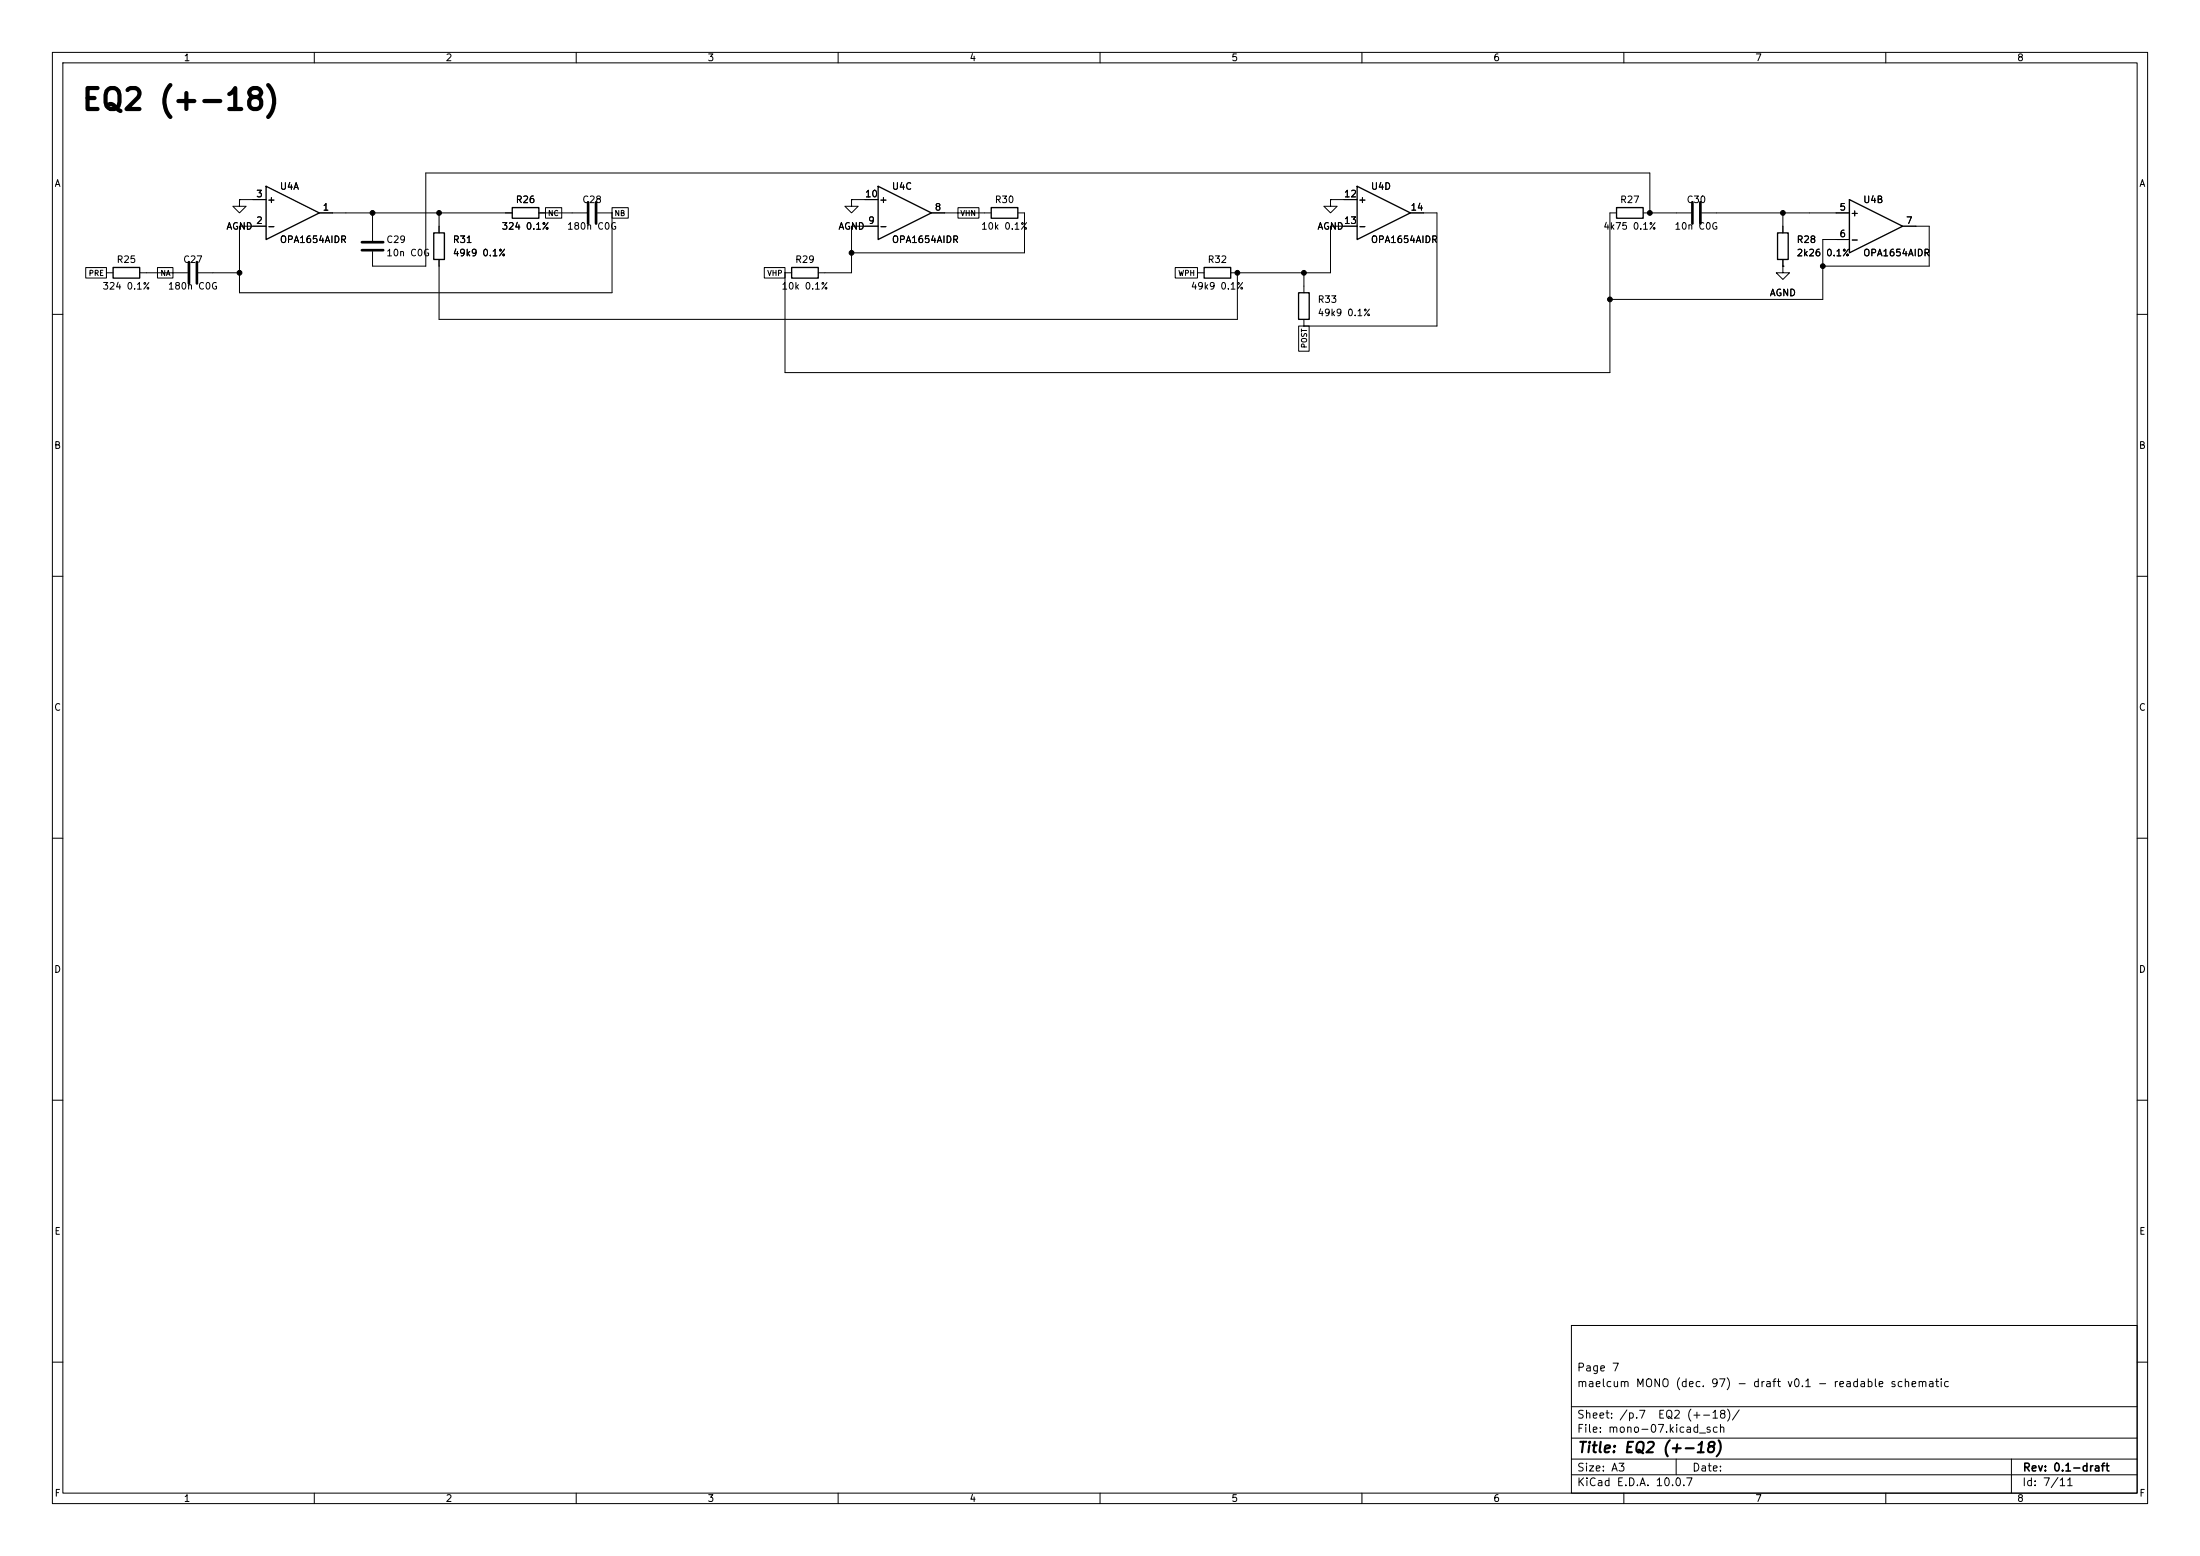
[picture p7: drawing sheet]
(kicad_sch
 (version 20260101)
 (generator "eeschema")
 (generator_version "10.0")
 (paper "A3")
 (title_block
  (title "EQ2 (+-18)")
  (rev "0.1-draft")
  (comment 1 "maelcum MONO (dec. 97) - draft v0.1 - readable schematic")
  (comment 2 "Page 7"))
 (lib_symbols
  (symbol
   "Amplifier_Operational:TL074"
   (pin_names
    (offset 0.127)) (exclude_from_sim no) (in_bom yes) (on_board yes)
   (in_pos_files yes)
   (duplicate_pin_numbers_are_jumpers no)
   (property
    "Reference"
    "U" (at 0 5.08 0) (show_name no) (do_not_autoplace no) (effects (font (size 1.27 1.27)) (justify left)))
   (property
    "Value"
    "TL074" (at 0 -5.08 0) (show_name no) (do_not_autoplace no) (effects (font (size 1.27 1.27)) (justify left)))
   (property
    "Footprint"
    "" (at -1.27 2.54 0) (show_name no) (do_not_autoplace no) (hide yes) (effects (font (size 1.27 1.27))))
   (property
    "Datasheet"
    "http://www.ti.com/lit/ds/symlink/tl071.pdf" (at 1.27 5.08 0) (show_name no) (do_not_autoplace no) (hide yes) (effects (font (size 1.27 1.27))))
   (property
    "Description"
    "Quad Low-Noise JFET-Input Operational Amplifiers, DIP-14/SOIC-14" (at 0 0 0) (show_name no) (do_not_autoplace no) (hide yes) (effects (font (size 1.27 1.27))))
   (property
    "ki_locked"
    "" (at 0 0 0) (show_name no) (do_not_autoplace no) (effects (font (size 1.27 1.27))))
   (property
    "ki_keywords"
    "quad opamp" (at 0 0 0) (show_name no) (do_not_autoplace no) (hide yes) (effects (font (size 1.27 1.27))))
   (property
    "ki_fp_filters"
    "SOIC*3.9x8.7mm*P1.27mm* DIP*W7.62mm* TSSOP*4.4x5mm*P0.65mm* SSOP*5.3x6.2mm*P0.65mm* MSOP*3x3mm*P0.5mm*" (at 0 0 0) (show_name no) (do_not_autoplace no) (hide yes) (effects (font (size 1.27 1.27))))
   (symbol
    "TL074_1_1"
    (polyline (pts (xy -5.08 5.08) (xy 5.08 0) (xy -5.08 -5.08) (xy -5.08 5.08)) (stroke (width 0.254) (type default)) (fill (type background)))
    (pin
    output
    line (at 7.62 0 180) (length 2.54) (name
    "" (effects (font (size 1.27 1.27)))) (number
    "1" (effects (font (size 1.27 1.27)))))
    (pin
    input
    line (at -7.62 -2.54 0) (length 2.54) (name
    "-" (effects (font (size 1.27 1.27)))) (number
    "2" (effects (font (size 1.27 1.27)))))
    (pin
    input
    line (at -7.62 2.54 0) (length 2.54) (name
    "+" (effects (font (size 1.27 1.27)))) (number
    "3" (effects (font (size 1.27 1.27))))))
   (symbol
    "TL074_2_1"
    (polyline (pts (xy -5.08 5.08) (xy 5.08 0) (xy -5.08 -5.08) (xy -5.08 5.08)) (stroke (width 0.254) (type default)) (fill (type background)))
    (pin
    input
    line (at -7.62 2.54 0) (length 2.54) (name
    "+" (effects (font (size 1.27 1.27)))) (number
    "5" (effects (font (size 1.27 1.27)))))
    (pin
    input
    line (at -7.62 -2.54 0) (length 2.54) (name
    "-" (effects (font (size 1.27 1.27)))) (number
    "6" (effects (font (size 1.27 1.27)))))
    (pin
    output
    line (at 7.62 0 180) (length 2.54) (name
    "" (effects (font (size 1.27 1.27)))) (number
    "7" (effects (font (size 1.27 1.27))))))
   (symbol
    "TL074_3_1"
    (polyline (pts (xy -5.08 5.08) (xy 5.08 0) (xy -5.08 -5.08) (xy -5.08 5.08)) (stroke (width 0.254) (type default)) (fill (type background)))
    (pin
    output
    line (at 7.62 0 180) (length 2.54) (name
    "" (effects (font (size 1.27 1.27)))) (number
    "8" (effects (font (size 1.27 1.27)))))
    (pin
    input
    line (at -7.62 -2.54 0) (length 2.54) (name
    "-" (effects (font (size 1.27 1.27)))) (number
    "9" (effects (font (size 1.27 1.27)))))
    (pin
    input
    line (at -7.62 2.54 0) (length 2.54) (name
    "+" (effects (font (size 1.27 1.27)))) (number
    "10" (effects (font (size 1.27 1.27))))))
   (symbol
    "TL074_4_1"
    (polyline (pts (xy -5.08 5.08) (xy 5.08 0) (xy -5.08 -5.08) (xy -5.08 5.08)) (stroke (width 0.254) (type default)) (fill (type background)))
    (pin
    input
    line (at -7.62 2.54 0) (length 2.54) (name
    "+" (effects (font (size 1.27 1.27)))) (number
    "12" (effects (font (size 1.27 1.27)))))
    (pin
    input
    line (at -7.62 -2.54 0) (length 2.54) (name
    "-" (effects (font (size 1.27 1.27)))) (number
    "13" (effects (font (size 1.27 1.27)))))
    (pin
    output
    line (at 7.62 0 180) (length 2.54) (name
    "" (effects (font (size 1.27 1.27)))) (number
    "14" (effects (font (size 1.27 1.27))))))
   (symbol
    "TL074_5_1"
    (pin
    power_in
    line (at -2.54 7.62 270) (length 3.81) (name
    "V+" (effects (font (size 1.27 1.27)))) (number
    "4" (effects (font (size 1.27 1.27)))))
    (pin
    power_in
    line (at -2.54 -7.62 90) (length 3.81) (name
    "V-" (effects (font (size 1.27 1.27)))) (number
    "11" (effects (font (size 1.27 1.27))))))
   (embedded_fonts no))
  (symbol
   "Device:C"
   (pin_numbers (hide yes))
   (pin_names
    (offset 0.254)) (exclude_from_sim no) (in_bom yes) (on_board yes)
   (in_pos_files yes)
   (duplicate_pin_numbers_are_jumpers no)
   (property
    "Reference"
    "C" (at 0.635 2.54 0) (show_name no) (do_not_autoplace no) (effects (font (size 1.27 1.27)) (justify left)))
   (property
    "Value"
    "C" (at 0.635 -2.54 0) (show_name no) (do_not_autoplace no) (effects (font (size 1.27 1.27)) (justify left)))
   (property
    "Footprint"
    "" (at 0.9652 -3.81 0) (show_name no) (do_not_autoplace no) (hide yes) (effects (font (size 1.27 1.27))))
   (property
    "Datasheet"
    "" (at 0 0 0) (show_name no) (do_not_autoplace no) (hide yes) (effects (font (size 1.27 1.27))))
   (property
    "Description"
    "Unpolarized capacitor" (at 0 0 0) (show_name no) (do_not_autoplace no) (hide yes) (effects (font (size 1.27 1.27))))
   (property
    "ki_keywords"
    "cap capacitor" (at 0 0 0) (show_name no) (do_not_autoplace no) (hide yes) (effects (font (size 1.27 1.27))))
   (property
    "ki_fp_filters"
    "C_*" (at 0 0 0) (show_name no) (do_not_autoplace no) (hide yes) (effects (font (size 1.27 1.27))))
   (symbol
    "C_0_1"
    (polyline (pts (xy -2.032 0.762) (xy 2.032 0.762)) (stroke (width 0.508) (type default)) (fill (type none)))
    (polyline (pts (xy -2.032 -0.762) (xy 2.032 -0.762)) (stroke (width 0.508) (type default)) (fill (type none))))
   (symbol
    "C_1_1"
    (pin
    passive
    line (at 0 3.81 270) (length 2.794) (name
    "" (effects (font (size 1.27 1.27)))) (number
    "1" (effects (font (size 1.27 1.27)))))
    (pin
    passive
    line (at 0 -3.81 90) (length 2.794) (name
    "" (effects (font (size 1.27 1.27)))) (number
    "2" (effects (font (size 1.27 1.27))))))
   (embedded_fonts no))
  (symbol
   "Device:R"
   (pin_numbers (hide yes))
   (pin_names
    (offset 0)) (exclude_from_sim no) (in_bom yes) (on_board yes)
   (in_pos_files yes)
   (duplicate_pin_numbers_are_jumpers no)
   (property
    "Reference"
    "R" (at 2.032 0 90) (show_name no) (do_not_autoplace no) (effects (font (size 1.27 1.27))))
   (property
    "Value"
    "R" (at 0 0 90) (show_name no) (do_not_autoplace no) (effects (font (size 1.27 1.27))))
   (property
    "Footprint"
    "" (at -1.778 0 90) (show_name no) (do_not_autoplace no) (hide yes) (effects (font (size 1.27 1.27))))
   (property
    "Datasheet"
    "" (at 0 0 0) (show_name no) (do_not_autoplace no) (hide yes) (effects (font (size 1.27 1.27))))
   (property
    "Description"
    "Resistor" (at 0 0 0) (show_name no) (do_not_autoplace no) (hide yes) (effects (font (size 1.27 1.27))))
   (property
    "ki_keywords"
    "R res resistor" (at 0 0 0) (show_name no) (do_not_autoplace no) (hide yes) (effects (font (size 1.27 1.27))))
   (property
    "ki_fp_filters"
    "R_*" (at 0 0 0) (show_name no) (do_not_autoplace no) (hide yes) (effects (font (size 1.27 1.27))))
   (symbol
    "R_0_1"
    (rectangle (start -1.016 -2.54) (end 1.016 2.54) (stroke (width 0.254) (type default)) (fill (type none))))
   (symbol
    "R_1_1"
    (pin
    passive
    line (at 0 3.81 270) (length 1.27) (name
    "" (effects (font (size 1.27 1.27)))) (number
    "1" (effects (font (size 1.27 1.27)))))
    (pin
    passive
    line (at 0 -3.81 90) (length 1.27) (name
    "" (effects (font (size 1.27 1.27)))) (number
    "2" (effects (font (size 1.27 1.27))))))
   (embedded_fonts no))
  (symbol
   "power:GND"
   (power global)
   (pin_numbers (hide yes))
   (pin_names
    (offset 0) (hide yes)) (exclude_from_sim no) (in_bom yes) (on_board yes)
   (in_pos_files yes)
   (duplicate_pin_numbers_are_jumpers no)
   (property
    "Reference"
    "#PWR" (at 0 -6.35 0) (show_name no) (do_not_autoplace no) (hide yes) (effects (font (size 1.27 1.27))))
   (property
    "Value"
    "GND" (at 0 -3.81 0) (show_name no) (do_not_autoplace no) (effects (font (size 1.27 1.27))))
   (property
    "Footprint"
    "" (at 0 0 0) (show_name no) (do_not_autoplace no) (hide yes) (effects (font (size 1.27 1.27))))
   (property
    "Datasheet"
    "" (at 0 0 0) (show_name no) (do_not_autoplace no) (hide yes) (effects (font (size 1.27 1.27))))
   (property
    "Description"
    "Power symbol creates a global label with name \"GND\" , ground" (at 0 0 0) (show_name no) (do_not_autoplace no) (hide yes) (effects (font (size 1.27 1.27))))
   (property
    "ki_keywords"
    "global power" (at 0 0 0) (show_name no) (do_not_autoplace no) (hide yes) (effects (font (size 1.27 1.27))))
   (symbol
    "GND_0_1"
    (polyline (pts (xy 0 0) (xy 0 -1.27) (xy 1.27 -1.27) (xy 0 -2.54) (xy -1.27 -1.27) (xy 0 -1.27)) (stroke (width 0) (type default)) (fill (type none))))
   (symbol
    "GND_1_1"
    (pin
    power_in
    line (at 0 0 270) (length 0) (name
    "" (effects (font (size 1.27 1.27)))) (number
    "1" (effects (font (size 1.27 1.27))))))
   (embedded_fonts no)))
 (text
  "EQ2 (+-18)"
  (exclude_from_sim no)
  (at 15.24 21.59 0)
  (effects (font (size 4 4)
    (bold yes)) (justify left bottom)))
 (symbol
  (lib_id "Amplifier_Operational:TL074")
  (at 55.88 40.64 0)
  (unit 1)
  (body_style 1)
  (exclude_from_sim no)
  (in_bom yes)
  (on_board yes)
  (dnp no)
  (property
   "Reference"
   "U4" (at 53.34 35.56 0) (effects (font (size 1.27 1.27)) (justify left)))
  (property
   "Value"
   "OPA1654AIDR" (at 53.34 45.72 0) (effects (font (size 1.27 1.27)) (justify left)))
  (property
   "Footprint"
   "Package_SO:SOIC-14_3.9x8.7mm_P1.27mm" (at 55.88 40.64 0) (effects (font (size 1.27 1.27)) (justify left) (hide yes)))
  (property
   "Datasheet"
   "" (at 55.88 40.64 0) (effects (font (size 1.27 1.27)) (justify left) (hide yes)))
  (property
   "Nota"
   "EQ2: LOW, HIGH follower, HIGH invertente, HIGH somma" (at 55.88 40.64 0) (effects (font (size 1.27 1.27)) (justify left) (hide yes)))
  (pin
   "1")
  (pin
   "2")
  (pin
   "3")
  (instances (project
    "mono" (path
    "/c7d9435a-3781-507c-b25a-db2d22f75bd0/74e584aa-773d-5e66-b135-d0e103e5e141" (reference "U4") (unit 1)))))
 (wire
  (pts (xy 63.5 40.64) (xy 66.04 40.64))
  (stroke (width 0) (type default)))
 (symbol
  (lib_id "Device:C")
  (at 71.12 46.99 0)
  (unit 1)
  (body_style 1)
  (exclude_from_sim no)
  (in_bom yes)
  (on_board yes)
  (dnp no)
  (property
   "Reference"
   "C29" (at 73.66 45.72 0) (effects (font (size 1.27 1.27)) (justify left)))
  (property
   "Value"
   "10n C0G" (at 73.66 48.26 0) (effects (font (size 1.27 1.27)) (justify left)))
  (property
   "Footprint"
   "Capacitor_SMD:C_1206_3216Metric" (at 71.12 46.99 0) (effects (font (size 1.27 1.27)) (justify left) (hide yes)))
  (property
   "Datasheet"
   "" (at 71.12 46.99 0) (effects (font (size 1.27 1.27)) (justify left) (hide yes)))
  (pin
   "1")
  (pin
   "2")
  (instances (project
    "mono" (path
    "/c7d9435a-3781-507c-b25a-db2d22f75bd0/74e584aa-773d-5e66-b135-d0e103e5e141" (reference "C29") (unit 1)))))
 (symbol
  (lib_id "Device:R")
  (at 83.82 46.99 0)
  (unit 1)
  (body_style 1)
  (exclude_from_sim no)
  (in_bom yes)
  (on_board yes)
  (dnp no)
  (property
   "Reference"
   "R31" (at 86.36 45.72 0) (effects (font (size 1.27 1.27)) (justify left)))
  (property
   "Value"
   "49k9 0.1%" (at 86.36 48.26 0) (effects (font (size 1.27 1.27)) (justify left)))
  (property
   "Footprint"
   "Resistor_SMD:R_0805_2012Metric" (at 83.82 46.99 0) (effects (font (size 1.27 1.27)) (justify left) (hide yes)))
  (property
   "Datasheet"
   "" (at 83.82 46.99 0) (effects (font (size 1.27 1.27)) (justify left) (hide yes)))
  (pin
   "1")
  (pin
   "2")
  (instances (project
    "mono" (path
    "/c7d9435a-3781-507c-b25a-db2d22f75bd0/74e584aa-773d-5e66-b135-d0e103e5e141" (reference "R31") (unit 1)))))
 (symbol
  (lib_id "Device:R")
  (at 100.33 40.64 270)
  (unit 1)
  (body_style 1)
  (exclude_from_sim no)
  (in_bom yes)
  (on_board yes)
  (dnp no)
  (property
   "Reference"
   "R26" (at 100.33 38.1 90) (effects (font (size 1.27 1.27))))
  (property
   "Value"
   "324 0.1%" (at 100.33 43.18 90) (effects (font (size 1.27 1.27))))
  (property
   "Footprint"
   "Resistor_SMD:R_0805_2012Metric" (at 100.33 40.64 0) (effects (font (size 1.27 1.27)) (justify left) (hide yes)))
  (property
   "Datasheet"
   "" (at 100.33 40.64 0) (effects (font (size 1.27 1.27)) (justify left) (hide yes)))
  (pin
   "1")
  (pin
   "2")
  (instances (project
    "mono" (path
    "/c7d9435a-3781-507c-b25a-db2d22f75bd0/74e584aa-773d-5e66-b135-d0e103e5e141" (reference "R26") (unit 1)))))
 (symbol
  (lib_id "Device:C")
  (at 113.03 40.64 270)
  (unit 1)
  (body_style 1)
  (exclude_from_sim no)
  (in_bom yes)
  (on_board yes)
  (dnp no)
  (property
   "Reference"
   "C28" (at 113.03 38.1 90) (effects (font (size 1.27 1.27))))
  (property
   "Value"
   "180n C0G" (at 113.03 43.18 90) (effects (font (size 1.27 1.27))))
  (property
   "Footprint"
   "Capacitor_SMD:C_1206_3216Metric" (at 113.03 40.64 0) (effects (font (size 1.27 1.27)) (justify left) (hide yes)))
  (property
   "Datasheet"
   "" (at 113.03 40.64 0) (effects (font (size 1.27 1.27)) (justify left) (hide yes)))
  (pin
   "1")
  (pin
   "2")
  (instances (project
    "mono" (path
    "/c7d9435a-3781-507c-b25a-db2d22f75bd0/74e584aa-773d-5e66-b135-d0e103e5e141" (reference "C28") (unit 1)))))
 (wire
  (pts (xy 66.04 40.64) (xy 71.12 40.64))
  (stroke (width 0) (type default)))
 (wire
  (pts (xy 71.12 40.64) (xy 71.12 43.18))
  (stroke (width 0) (type default)))
 (wire
  (pts (xy 71.12 40.64) (xy 83.82 40.64))
  (stroke (width 0) (type default)))
 (wire
  (pts (xy 83.82 40.64) (xy 83.82 43.18))
  (stroke (width 0) (type default)))
 (wire
  (pts (xy 83.82 40.64) (xy 96.52 40.64))
  (stroke (width 0) (type default)))
 (wire
  (pts (xy 104.14 40.64) (xy 109.22 40.64))
  (stroke (width 0) (type default)))
 (junction
  (at 71.12 40.64)
  (diameter 0)
  (color 0 0 0 0))
 (junction
  (at 83.82 40.64)
  (diameter 0)
  (color 0 0 0 0))
 (wire
  (pts (xy 48.26 38.1) (xy 45.72 38.1))
  (stroke (width 0) (type default)))
 (symbol
  (lib_id "power:GND")
  (at 45.72 38.1 0)
  (unit 1)
  (body_style 1)
  (exclude_from_sim no)
  (in_bom yes)
  (on_board yes)
  (dnp no)
  (property
   "Reference"
   "#PWR001" (at 45.72 38.1 0) (effects (font (size 1.27 1.27)) (justify left) (hide yes)))
  (property
   "Value"
   "AGND" (at 45.72 43.18 0) (effects (font (size 1.27 1.27))))
  (property
   "Footprint"
   "" (at 45.72 38.1 0) (effects (font (size 1.27 1.27)) (justify left) (hide yes)))
  (property
   "Datasheet"
   "" (at 45.72 38.1 0) (effects (font (size 1.27 1.27)) (justify left) (hide yes)))
  (pin
   "1")
  (instances (project
    "mono" (path
    "/c7d9435a-3781-507c-b25a-db2d22f75bd0/74e584aa-773d-5e66-b135-d0e103e5e141" (reference "#PWR001") (unit 1)))))
 (wire
  (pts (xy 48.26 43.18) (xy 45.72 43.18))
  (stroke (width 0) (type default)))
 (wire
  (pts (xy 45.72 43.18) (xy 45.72 52.07))
  (stroke (width 0) (type default)))
 (symbol
  (lib_id "Device:C")
  (at 36.83 52.07 90)
  (unit 1)
  (body_style 1)
  (exclude_from_sim no)
  (in_bom yes)
  (on_board yes)
  (dnp no)
  (property
   "Reference"
   "C27" (at 36.83 49.53 90) (effects (font (size 1.27 1.27))))
  (property
   "Value"
   "180n C0G" (at 36.83 54.61 90) (effects (font (size 1.27 1.27))))
  (property
   "Footprint"
   "Capacitor_SMD:C_1206_3216Metric" (at 36.83 52.07 0) (effects (font (size 1.27 1.27)) (justify left) (hide yes)))
  (property
   "Datasheet"
   "" (at 36.83 52.07 0) (effects (font (size 1.27 1.27)) (justify left) (hide yes)))
  (pin
   "1")
  (pin
   "2")
  (instances (project
    "mono" (path
    "/c7d9435a-3781-507c-b25a-db2d22f75bd0/74e584aa-773d-5e66-b135-d0e103e5e141" (reference "C27") (unit 1)))))
 (symbol
  (lib_id "Device:R")
  (at 24.13 52.07 90)
  (unit 1)
  (body_style 1)
  (exclude_from_sim no)
  (in_bom yes)
  (on_board yes)
  (dnp no)
  (property
   "Reference"
   "R25" (at 24.13 49.53 90) (effects (font (size 1.27 1.27))))
  (property
   "Value"
   "324 0.1%" (at 24.13 54.61 90) (effects (font (size 1.27 1.27))))
  (property
   "Footprint"
   "Resistor_SMD:R_0805_2012Metric" (at 24.13 52.07 0) (effects (font (size 1.27 1.27)) (justify left) (hide yes)))
  (property
   "Datasheet"
   "" (at 24.13 52.07 0) (effects (font (size 1.27 1.27)) (justify left) (hide yes)))
  (pin
   "1")
  (pin
   "2")
  (instances (project
    "mono" (path
    "/c7d9435a-3781-507c-b25a-db2d22f75bd0/74e584aa-773d-5e66-b135-d0e103e5e141" (reference "R25") (unit 1)))))
 (wire
  (pts (xy 45.72 52.07) (xy 40.64 52.07))
  (stroke (width 0) (type default)))
 (wire
  (pts (xy 33.02 52.07) (xy 27.94 52.07))
  (stroke (width 0) (type default)))
 (symbol
  (lib_id "Amplifier_Operational:TL074")
  (at 172.72 40.64 0)
  (unit 3)
  (body_style 1)
  (exclude_from_sim no)
  (in_bom yes)
  (on_board yes)
  (dnp no)
  (property
   "Reference"
   "U4" (at 170.18 35.56 0) (effects (font (size 1.27 1.27)) (justify left)))
  (property
   "Value"
   "OPA1654AIDR" (at 170.18 45.72 0) (effects (font (size 1.27 1.27)) (justify left)))
  (property
   "Footprint"
   "Package_SO:SOIC-14_3.9x8.7mm_P1.27mm" (at 172.72 40.64 0) (effects (font (size 1.27 1.27)) (justify left) (hide yes)))
  (property
   "Datasheet"
   "" (at 172.72 40.64 0) (effects (font (size 1.27 1.27)) (justify left) (hide yes)))
  (property
   "Nota"
   "EQ2: LOW, HIGH follower, HIGH invertente, HIGH somma" (at 172.72 40.64 0) (effects (font (size 1.27 1.27)) (justify left) (hide yes)))
  (pin
   "8")
  (pin
   "9")
  (pin
   "10")
  (instances (project
    "mono" (path
    "/c7d9435a-3781-507c-b25a-db2d22f75bd0/74e584aa-773d-5e66-b135-d0e103e5e141" (reference "U4") (unit 3)))))
 (wire
  (pts (xy 180.34 40.64) (xy 182.88 40.64))
  (stroke (width 0) (type default)))
 (symbol
  (lib_id "Device:R")
  (at 191.77 40.64 270)
  (unit 1)
  (body_style 1)
  (exclude_from_sim no)
  (in_bom yes)
  (on_board yes)
  (dnp no)
  (property
   "Reference"
   "R30" (at 191.77 38.1 90) (effects (font (size 1.27 1.27))))
  (property
   "Value"
   "10k 0.1%" (at 191.77 43.18 90) (effects (font (size 1.27 1.27))))
  (property
   "Footprint"
   "Resistor_SMD:R_0805_2012Metric" (at 191.77 40.64 0) (effects (font (size 1.27 1.27)) (justify left) (hide yes)))
  (property
   "Datasheet"
   "" (at 191.77 40.64 0) (effects (font (size 1.27 1.27)) (justify left) (hide yes)))
  (pin
   "1")
  (pin
   "2")
  (instances (project
    "mono" (path
    "/c7d9435a-3781-507c-b25a-db2d22f75bd0/74e584aa-773d-5e66-b135-d0e103e5e141" (reference "R30") (unit 1)))))
 (wire
  (pts (xy 182.88 40.64) (xy 187.96 40.64))
  (stroke (width 0) (type default)))
 (wire
  (pts (xy 165.1 38.1) (xy 162.56 38.1))
  (stroke (width 0) (type default)))
 (symbol
  (lib_id "power:GND")
  (at 162.56 38.1 0)
  (unit 1)
  (body_style 1)
  (exclude_from_sim no)
  (in_bom yes)
  (on_board yes)
  (dnp no)
  (property
   "Reference"
   "#PWR002" (at 162.56 38.1 0) (effects (font (size 1.27 1.27)) (justify left) (hide yes)))
  (property
   "Value"
   "AGND" (at 162.56 43.18 0) (effects (font (size 1.27 1.27))))
  (property
   "Footprint"
   "" (at 162.56 38.1 0) (effects (font (size 1.27 1.27)) (justify left) (hide yes)))
  (property
   "Datasheet"
   "" (at 162.56 38.1 0) (effects (font (size 1.27 1.27)) (justify left) (hide yes)))
  (pin
   "1")
  (instances (project
    "mono" (path
    "/c7d9435a-3781-507c-b25a-db2d22f75bd0/74e584aa-773d-5e66-b135-d0e103e5e141" (reference "#PWR002") (unit 1)))))
 (wire
  (pts (xy 165.1 43.18) (xy 162.56 43.18))
  (stroke (width 0) (type default)))
 (wire
  (pts (xy 162.56 43.18) (xy 162.56 52.07))
  (stroke (width 0) (type default)))
 (symbol
  (lib_id "Device:R")
  (at 153.67 52.07 90)
  (unit 1)
  (body_style 1)
  (exclude_from_sim no)
  (in_bom yes)
  (on_board yes)
  (dnp no)
  (property
   "Reference"
   "R29" (at 153.67 49.53 90) (effects (font (size 1.27 1.27))))
  (property
   "Value"
   "10k 0.1%" (at 153.67 54.61 90) (effects (font (size 1.27 1.27))))
  (property
   "Footprint"
   "Resistor_SMD:R_0805_2012Metric" (at 153.67 52.07 0) (effects (font (size 1.27 1.27)) (justify left) (hide yes)))
  (property
   "Datasheet"
   "" (at 153.67 52.07 0) (effects (font (size 1.27 1.27)) (justify left) (hide yes)))
  (pin
   "1")
  (pin
   "2")
  (instances (project
    "mono" (path
    "/c7d9435a-3781-507c-b25a-db2d22f75bd0/74e584aa-773d-5e66-b135-d0e103e5e141" (reference "R29") (unit 1)))))
 (wire
  (pts (xy 162.56 52.07) (xy 157.48 52.07))
  (stroke (width 0) (type default)))
 (symbol
  (lib_id "Amplifier_Operational:TL074")
  (at 264.16 40.64 0)
  (unit 4)
  (body_style 1)
  (exclude_from_sim no)
  (in_bom yes)
  (on_board yes)
  (dnp no)
  (property
   "Reference"
   "U4" (at 261.62 35.56 0) (effects (font (size 1.27 1.27)) (justify left)))
  (property
   "Value"
   "OPA1654AIDR" (at 261.62 45.72 0) (effects (font (size 1.27 1.27)) (justify left)))
  (property
   "Footprint"
   "Package_SO:SOIC-14_3.9x8.7mm_P1.27mm" (at 264.16 40.64 0) (effects (font (size 1.27 1.27)) (justify left) (hide yes)))
  (property
   "Datasheet"
   "" (at 264.16 40.64 0) (effects (font (size 1.27 1.27)) (justify left) (hide yes)))
  (property
   "Nota"
   "EQ2: LOW, HIGH follower, HIGH invertente, HIGH somma" (at 264.16 40.64 0) (effects (font (size 1.27 1.27)) (justify left) (hide yes)))
  (pin
   "12")
  (pin
   "13")
  (pin
   "14")
  (instances (project
    "mono" (path
    "/c7d9435a-3781-507c-b25a-db2d22f75bd0/74e584aa-773d-5e66-b135-d0e103e5e141" (reference "U4") (unit 4)))))
 (wire
  (pts (xy 254 38.1) (xy 256.54 38.1))
  (stroke (width 0) (type default)))
 (symbol
  (lib_id "power:GND")
  (at 254 38.1 0)
  (unit 1)
  (body_style 1)
  (exclude_from_sim no)
  (in_bom yes)
  (on_board yes)
  (dnp no)
  (property
   "Reference"
   "#PWR003" (at 254 38.1 0) (effects (font (size 1.27 1.27)) (justify left) (hide yes)))
  (property
   "Value"
   "AGND" (at 254 43.18 0) (effects (font (size 1.27 1.27))))
  (property
   "Footprint"
   "" (at 254 38.1 0) (effects (font (size 1.27 1.27)) (justify left) (hide yes)))
  (property
   "Datasheet"
   "" (at 254 38.1 0) (effects (font (size 1.27 1.27)) (justify left) (hide yes)))
  (pin
   "1")
  (instances (project
    "mono" (path
    "/c7d9435a-3781-507c-b25a-db2d22f75bd0/74e584aa-773d-5e66-b135-d0e103e5e141" (reference "#PWR003") (unit 1)))))
 (wire
  (pts (xy 256.54 43.18) (xy 254 43.18))
  (stroke (width 0) (type default)))
 (wire
  (pts (xy 254 43.18) (xy 254 52.07))
  (stroke (width 0) (type default)))
 (symbol
  (lib_id "Device:R")
  (at 248.92 58.42 0)
  (unit 1)
  (body_style 1)
  (exclude_from_sim no)
  (in_bom yes)
  (on_board yes)
  (dnp no)
  (property
   "Reference"
   "R33" (at 251.46 57.15 0) (effects (font (size 1.27 1.27)) (justify left)))
  (property
   "Value"
   "49k9 0.1%" (at 251.46 59.69 0) (effects (font (size 1.27 1.27)) (justify left)))
  (property
   "Footprint"
   "Resistor_SMD:R_0805_2012Metric" (at 248.92 58.42 0) (effects (font (size 1.27 1.27)) (justify left) (hide yes)))
  (property
   "Datasheet"
   "" (at 248.92 58.42 0) (effects (font (size 1.27 1.27)) (justify left) (hide yes)))
  (pin
   "1")
  (pin
   "2")
  (instances (project
    "mono" (path
    "/c7d9435a-3781-507c-b25a-db2d22f75bd0/74e584aa-773d-5e66-b135-d0e103e5e141" (reference "R33") (unit 1)))))
 (symbol
  (lib_id "Device:R")
  (at 232.41 52.07 90)
  (unit 1)
  (body_style 1)
  (exclude_from_sim no)
  (in_bom yes)
  (on_board yes)
  (dnp no)
  (property
   "Reference"
   "R32" (at 232.41 49.53 90) (effects (font (size 1.27 1.27))))
  (property
   "Value"
   "49k9 0.1%" (at 232.41 54.61 90) (effects (font (size 1.27 1.27))))
  (property
   "Footprint"
   "Resistor_SMD:R_0805_2012Metric" (at 232.41 52.07 0) (effects (font (size 1.27 1.27)) (justify left) (hide yes)))
  (property
   "Datasheet"
   "" (at 232.41 52.07 0) (effects (font (size 1.27 1.27)) (justify left) (hide yes)))
  (pin
   "1")
  (pin
   "2")
  (instances (project
    "mono" (path
    "/c7d9435a-3781-507c-b25a-db2d22f75bd0/74e584aa-773d-5e66-b135-d0e103e5e141" (reference "R32") (unit 1)))))
 (wire
  (pts (xy 254 52.07) (xy 248.92 52.07))
  (stroke (width 0) (type default)))
 (wire
  (pts (xy 248.92 52.07) (xy 248.92 54.61))
  (stroke (width 0) (type default)))
 (wire
  (pts (xy 248.92 52.07) (xy 236.22 52.07))
  (stroke (width 0) (type default)))
 (junction
  (at 248.92 52.07)
  (diameter 0)
  (color 0 0 0 0))
 (symbol
  (lib_id "Amplifier_Operational:TL074")
  (at 358.14 43.18 0)
  (unit 2)
  (body_style 1)
  (exclude_from_sim no)
  (in_bom yes)
  (on_board yes)
  (dnp no)
  (property
   "Reference"
   "U4" (at 355.6 38.1 0) (effects (font (size 1.27 1.27)) (justify left)))
  (property
   "Value"
   "OPA1654AIDR" (at 355.6 48.26 0) (effects (font (size 1.27 1.27)) (justify left)))
  (property
   "Footprint"
   "Package_SO:SOIC-14_3.9x8.7mm_P1.27mm" (at 358.14 43.18 0) (effects (font (size 1.27 1.27)) (justify left) (hide yes)))
  (property
   "Datasheet"
   "" (at 358.14 43.18 0) (effects (font (size 1.27 1.27)) (justify left) (hide yes)))
  (property
   "Nota"
   "EQ2: LOW, HIGH follower, HIGH invertente, HIGH somma" (at 358.14 43.18 0) (effects (font (size 1.27 1.27)) (justify left) (hide yes)))
  (pin
   "5")
  (pin
   "6")
  (pin
   "7")
  (instances (project
    "mono" (path
    "/c7d9435a-3781-507c-b25a-db2d22f75bd0/74e584aa-773d-5e66-b135-d0e103e5e141" (reference "U4") (unit 2)))))
 (wire
  (pts (xy 350.52 40.64) (xy 345.44 40.64))
  (stroke (width 0) (type default)))
 (symbol
  (lib_id "Device:R")
  (at 340.36 46.99 0)
  (unit 1)
  (body_style 1)
  (exclude_from_sim no)
  (in_bom yes)
  (on_board yes)
  (dnp no)
  (property
   "Reference"
   "R28" (at 342.9 45.72 0) (effects (font (size 1.27 1.27)) (justify left)))
  (property
   "Value"
   "2k26 0.1%" (at 342.9 48.26 0) (effects (font (size 1.27 1.27)) (justify left)))
  (property
   "Footprint"
   "Resistor_SMD:R_0805_2012Metric" (at 340.36 46.99 0) (effects (font (size 1.27 1.27)) (justify left) (hide yes)))
  (property
   "Datasheet"
   "" (at 340.36 46.99 0) (effects (font (size 1.27 1.27)) (justify left) (hide yes)))
  (property
   "Nota"
   "E96 di 2,25k" (at 340.36 46.99 0) (effects (font (size 1.27 1.27)) (justify left) (hide yes)))
  (pin
   "1")
  (pin
   "2")
  (instances (project
    "mono" (path
    "/c7d9435a-3781-507c-b25a-db2d22f75bd0/74e584aa-773d-5e66-b135-d0e103e5e141" (reference "R28") (unit 1)))))
 (symbol
  (lib_id "Device:C")
  (at 323.85 40.64 90)
  (unit 1)
  (body_style 1)
  (exclude_from_sim no)
  (in_bom yes)
  (on_board yes)
  (dnp no)
  (property
   "Reference"
   "C30" (at 323.85 38.1 90) (effects (font (size 1.27 1.27))))
  (property
   "Value"
   "10n C0G" (at 323.85 43.18 90) (effects (font (size 1.27 1.27))))
  (property
   "Footprint"
   "Capacitor_SMD:C_1206_3216Metric" (at 323.85 40.64 0) (effects (font (size 1.27 1.27)) (justify left) (hide yes)))
  (property
   "Datasheet"
   "" (at 323.85 40.64 0) (effects (font (size 1.27 1.27)) (justify left) (hide yes)))
  (pin
   "1")
  (pin
   "2")
  (instances (project
    "mono" (path
    "/c7d9435a-3781-507c-b25a-db2d22f75bd0/74e584aa-773d-5e66-b135-d0e103e5e141" (reference "C30") (unit 1)))))
 (symbol
  (lib_id "Device:R")
  (at 311.15 40.64 270)
  (unit 1)
  (body_style 1)
  (exclude_from_sim no)
  (in_bom yes)
  (on_board yes)
  (dnp no)
  (property
   "Reference"
   "R27" (at 311.15 38.1 90) (effects (font (size 1.27 1.27))))
  (property
   "Value"
   "4k75 0.1%" (at 311.15 43.18 90) (effects (font (size 1.27 1.27))))
  (property
   "Footprint"
   "Resistor_SMD:R_0805_2012Metric" (at 311.15 40.64 0) (effects (font (size 1.27 1.27)) (justify left) (hide yes)))
  (property
   "Datasheet"
   "" (at 311.15 40.64 0) (effects (font (size 1.27 1.27)) (justify left) (hide yes)))
  (property
   "Nota"
   "NOTA: mic-mono §5.1 dice 4,7k/2,25k (~5 kHz); backend.inc 5,23k/2,5k" (at 311.15 40.64 0) (effects (font (size 1.27 1.27)) (justify left) (hide yes)))
  (pin
   "1")
  (pin
   "2")
  (instances (project
    "mono" (path
    "/c7d9435a-3781-507c-b25a-db2d22f75bd0/74e584aa-773d-5e66-b135-d0e103e5e141" (reference "R27") (unit 1)))))
 (wire
  (pts (xy 345.44 40.64) (xy 340.36 40.64))
  (stroke (width 0) (type default)))
 (wire
  (pts (xy 340.36 40.64) (xy 340.36 43.18))
  (stroke (width 0) (type default)))
 (wire
  (pts (xy 340.36 40.64) (xy 327.66 40.64))
  (stroke (width 0) (type default)))
 (wire
  (pts (xy 320.04 40.64) (xy 314.96 40.64))
  (stroke (width 0) (type default)))
 (junction
  (at 340.36 40.64)
  (diameter 0)
  (color 0 0 0 0))
 (symbol
  (lib_id "power:GND")
  (at 340.36 50.8 0)
  (unit 1)
  (body_style 1)
  (exclude_from_sim no)
  (in_bom yes)
  (on_board yes)
  (dnp no)
  (property
   "Reference"
   "#PWR004" (at 340.36 50.8 0) (effects (font (size 1.27 1.27)) (justify left) (hide yes)))
  (property
   "Value"
   "AGND" (at 340.36 55.88 0) (effects (font (size 1.27 1.27))))
  (property
   "Footprint"
   "" (at 340.36 50.8 0) (effects (font (size 1.27 1.27)) (justify left) (hide yes)))
  (property
   "Datasheet"
   "" (at 340.36 50.8 0) (effects (font (size 1.27 1.27)) (justify left) (hide yes)))
  (pin
   "1")
  (instances (project
    "mono" (path
    "/c7d9435a-3781-507c-b25a-db2d22f75bd0/74e584aa-773d-5e66-b135-d0e103e5e141" (reference "#PWR004") (unit 1)))))
 (wire
  (pts (xy 350.52 45.72) (xy 347.98 45.72))
  (stroke (width 0) (type default)))
 (wire
  (pts (xy 347.98 57.15) (xy 347.98 45.72))
  (stroke (width 0) (type default)))
 (wire
  (pts (xy 162.56 48.26) (xy 195.58 48.26))
  (stroke (width 0) (type default)))
 (wire
  (pts (xy 195.58 48.26) (xy 195.58 40.64))
  (stroke (width 0) (type default)))
 (wire
  (pts (xy 236.22 52.07) (xy 236.22 60.96))
  (stroke (width 0) (type default)))
 (wire
  (pts (xy 236.22 60.96) (xy 83.82 60.96))
  (stroke (width 0) (type default)))
 (wire
  (pts (xy 83.82 60.96) (xy 83.82 50.8))
  (stroke (width 0) (type default)))
 (wire
  (pts (xy 314.96 40.64) (xy 314.96 33.02))
  (stroke (width 0) (type default)))
 (wire
  (pts (xy 314.96 33.02) (xy 81.28 33.02))
  (stroke (width 0) (type default)))
 (wire
  (pts (xy 81.28 33.02) (xy 81.28 50.8))
  (stroke (width 0) (type default)))
 (wire
  (pts (xy 81.28 50.8) (xy 71.12 50.8))
  (stroke (width 0) (type default)))
 (wire
  (pts (xy 271.78 40.64) (xy 274.32 40.64))
  (stroke (width 0) (type default)))
 (wire
  (pts (xy 274.32 40.64) (xy 274.32 62.23))
  (stroke (width 0) (type default)))
 (wire
  (pts (xy 274.32 62.23) (xy 248.92 62.23))
  (stroke (width 0) (type default)))
 (wire
  (pts (xy 45.72 52.07) (xy 45.72 55.88))
  (stroke (width 0) (type default)))
 (wire
  (pts (xy 45.72 55.88) (xy 116.84 55.88))
  (stroke (width 0) (type default)))
 (wire
  (pts (xy 116.84 55.88) (xy 116.84 40.64))
  (stroke (width 0) (type default)))
 (wire
  (pts (xy 347.98 50.8) (xy 368.3 50.8))
  (stroke (width 0) (type default)))
 (wire
  (pts (xy 368.3 50.8) (xy 368.3 43.18))
  (stroke (width 0) (type default)))
 (wire
  (pts (xy 368.3 43.18) (xy 365.76 43.18))
  (stroke (width 0) (type default)))
 (wire
  (pts (xy 347.98 57.15) (xy 307.34 57.15))
  (stroke (width 0) (type default)))
 (wire
  (pts (xy 307.34 57.15) (xy 307.34 40.64))
  (stroke (width 0) (type default)))
 (wire
  (pts (xy 307.34 57.15) (xy 307.34 71.12))
  (stroke (width 0) (type default)))
 (wire
  (pts (xy 307.34 71.12) (xy 149.86 71.12))
  (stroke (width 0) (type default)))
 (wire
  (pts (xy 149.86 71.12) (xy 149.86 52.07))
  (stroke (width 0) (type default)))
 (junction
  (at 314.96 40.64)
  (diameter 0)
  (color 0 0 0 0))
 (junction
  (at 236.22 52.07)
  (diameter 0)
  (color 0 0 0 0))
 (junction
  (at 162.56 48.26)
  (diameter 0)
  (color 0 0 0 0))
 (junction
  (at 45.72 52.07)
  (diameter 0)
  (color 0 0 0 0))
 (junction
  (at 307.34 57.15)
  (diameter 0)
  (color 0 0 0 0))
 (junction
  (at 347.98 50.8)
  (diameter 0)
  (color 0 0 0 0))
 (global_label
  "NC"
  (shape passive)
  (at 104.14 40.64 0)
  (fields_autoplaced yes)
  (effects (font (size 1 1)) (justify left)))
 (global_label
  "NB"
  (shape passive)
  (at 116.84 40.64 0)
  (fields_autoplaced yes)
  (effects (font (size 1 1)) (justify left)))
 (global_label
  "NA"
  (shape passive)
  (at 33.02 52.07 180)
  (fields_autoplaced yes)
  (effects (font (size 1 1)) (justify right)))
 (global_label
  "PRE"
  (shape passive)
  (at 20.32 52.07 180)
  (fields_autoplaced yes)
  (effects (font (size 1 1)) (justify right)))
 (global_label
  "VHN"
  (shape passive)
  (at 182.88 40.64 0)
  (fields_autoplaced yes)
  (effects (font (size 1 1)) (justify left)))
 (global_label
  "VHP"
  (shape passive)
  (at 149.86 52.07 180)
  (fields_autoplaced yes)
  (effects (font (size 1 1)) (justify right)))
 (global_label
  "POST"
  (shape passive)
  (at 248.92 62.23 270)
  (fields_autoplaced yes)
  (effects (font (size 1 1)) (justify right)))
 (global_label
  "WPH"
  (shape passive)
  (at 228.6 52.07 180)
  (fields_autoplaced yes)
  (effects (font (size 1 1)) (justify right))))
